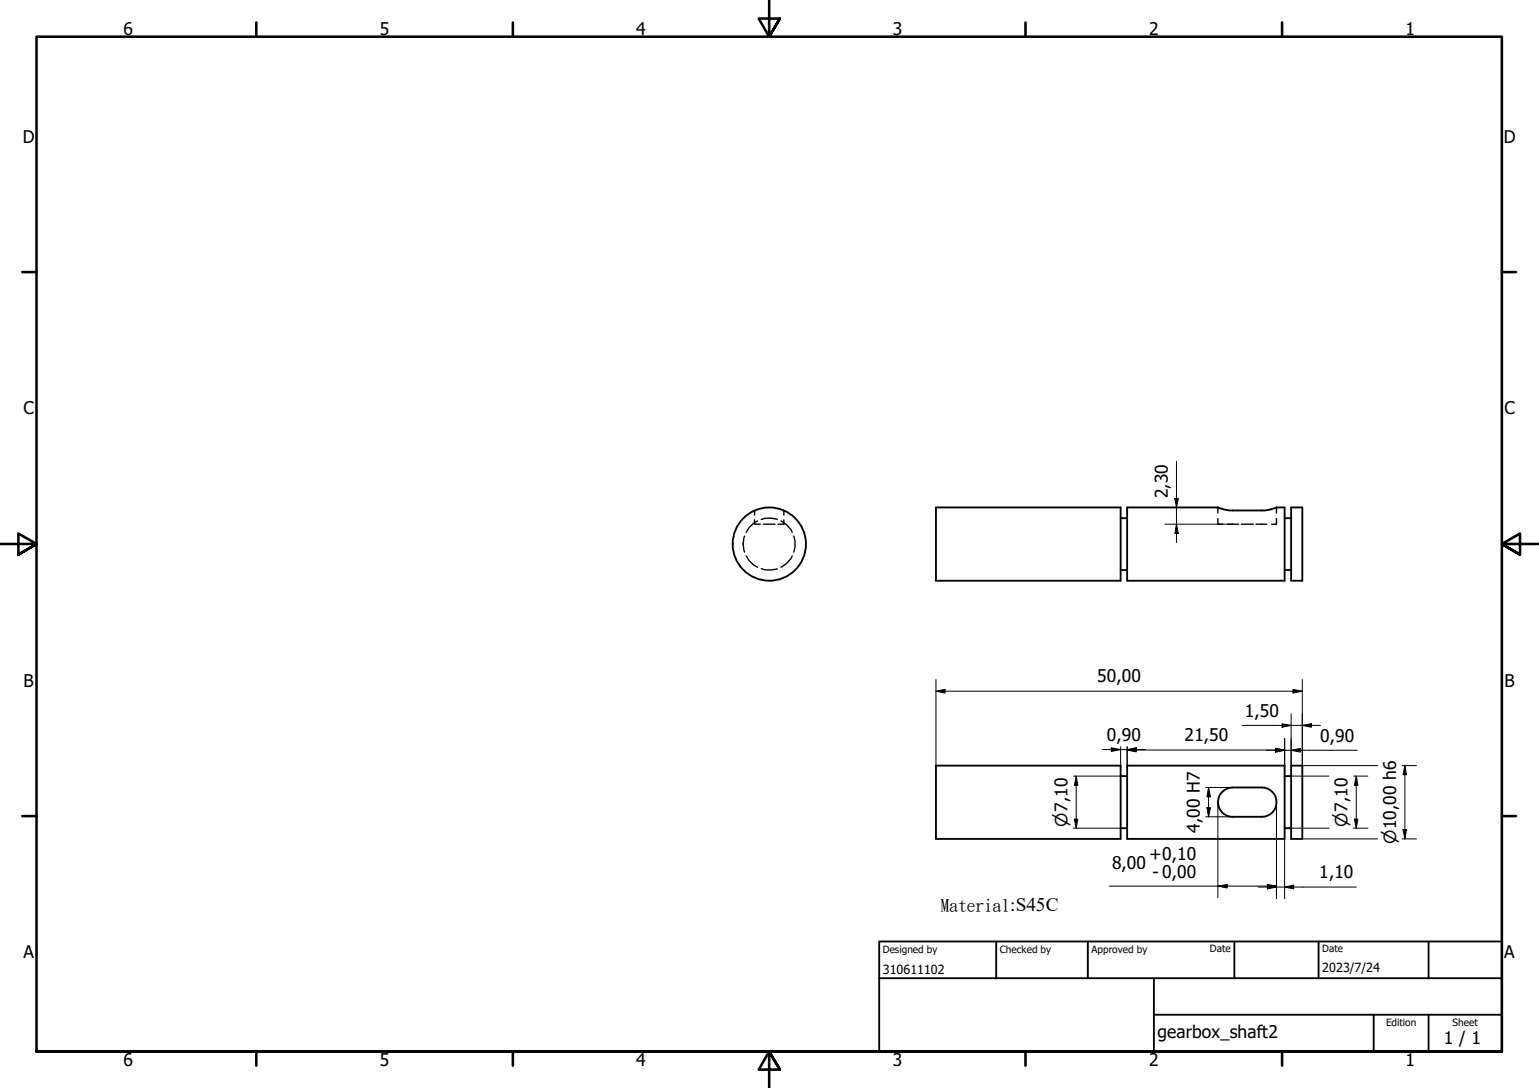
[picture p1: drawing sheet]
<svg xmlns="http://www.w3.org/2000/svg" width="420mm" height="297mm" viewBox="0 0 420 297" stroke-linecap="round" stroke-linejoin="round" font-family="sans-serif">
<!-- layer: Hidden (ISO) -->
<g fill="none" stroke="#000" stroke-width=".38">
<path d="M206 139.4v1.2M214 139.4v1.2M332.5 138.5v1.6M348.5 138.5v1.6M203.3 146.4a6.5 6.5 0 0 0 0 4.3M203.7 151.8l.8 1.3 1.2 1.1 1.1 .7M206 141.9v1.2h1.6M206.8 142.2l-1.1 .7-1.2 1.1-.8 1.3M207.8 155.2a6.9 6.9 0 0 0 4.4 .1M208.4 143.1h3.2M212.2 141.8a6.9 6.9 0 0 0-4.4 0M213.2 142.2a6.4 6.4 0 0 1 3.1 3.1"/>
<path d="M214 141.9v1.2h-1.6M216.3 151.8a6.4 6.4 0 0 1-3.1 3.1M216.7 146.4l.3 1.3v1.6l-.3 1.4M332.5 141.6v1.5h1.3M335.2 143.1h2.9M338.9 143.1h3.2M342.9 143.1h2.9M348.5 141.6v1.5h-1.3"/>
</g>
<!-- layer: Visible (ISO) -->
<g fill="none" stroke="#000" stroke-width=".51">
<path d="M255.5 138.5h50.4v20h-50.4zM307.7 138.5h24.9l3.1 .9h9.6l3.1-.9h2.3v20h-43zM352.5 138.5h3v20h-3zM305.9 141.5h1.8M305.9 155.6h1.8M350.7 141.5h1.8M350.7 155.6h1.8M255.5 209h50.4v20h-50.4zM305.9 211.9h1.8M307.7 209h43v20h-43zM333.7 216.2a3.9 3.9 0 0 1 2.8-1.2h8a4 4 0 0 1 4 4 4 4 0 0 1-4 4h-8a4 4 0 0 1-3.7-2.5 4 4 0 0 1 .9-4.3zM350.7 211.9h1.8"/>
<path d="M352.5 209h3v20h-3zM305.9 226.1h1.8M350.7 226.1h1.8"/>
<circle cx="210" cy="148.5" r="10"/>
</g>
<!-- layer: Border (ISO) -->
<g fill="none" stroke="#000" stroke-width=".7">
<path d="M70 6.1v3.9M140 6.1v3.9M210 0v10l-2.9-4.9h5.8l-2.9 4.9 2.9-4.9M280 6.1v3.9M350 6.1v3.9M6.1 74.3h3.9M410 74.3h3.9M0 148.5h10l-5-2.8v5.7l5-2.9-5 2.9M420 148.5h-10l5-2.8v5.7l-5-2.9 5 2.9M6.1 222.8h3.9M410 222.8h3.9M10 287.1v-277.1h400v277.1h-400h400"/>
<path d="M70 287.1v3.8M140 287.1v3.8M212.9 292l-2.9-4.9 2.9 4.9h-5.8l2.9-4.9v9.9M280 287.1v3.8M350 287.1v3.8"/>
</g>
<!-- layer: Title (ISO) -->
<path d="M240 257h170v30.1h-170zM272 257v10.1M297 257v10.1M337 257v10.1M360 257v10.1M390 257v10.1M240 267.1h170M315 277h95M315 267.1v20M375 277v10.1M390 277v10.1" fill="none" stroke="#000" stroke-width=".51"/>
<!-- layer: Dimension (ISO) -->
<g fill="none" stroke="#000" stroke-width=".27">
<path d="M320.7 136.1h1l-.5 2.4zM321.2 126v22.1M318 143.1h18.5M321.2 143.1l.5 2.6h-1zM255.5 188.7l2.5-.5v1zM255.5 188.7h100M255.5 185.5v23.5M339.1 198h21.4M350 197.6l2.5 .4-2.5 .6zM352.5 194.9v14.1M353 188.2l2.5 .5-2.5 .5zM355.5 198l2.5-.4v1z"/>
<path d="M355.5 185.5v23.5h20.6M293.1 211.9h12.8M293.8 211.9l.5 2.5h-1zM293.8 211.9v14.2M300.9 204.6h11.8M303.4 204.1l2.5 .5-2.5 .6zM305.9 203.9v5.1M307.7 204.8l2.5-.5v1zM307.7 204.6l2.5-.5v1.1zM307.7 204.8h43M307.7 203.9v5.1M329.2 215h7.3"/>
<path d="M329.9 215l.6 2.5h-1zM329.9 215v8M332.5 219v26.1M345.7 204.8h24.8M348.2 204.3l2.5 .5-2.5 .5zM348.5 219v26.3M350.7 201.6v7.4M352.5 204.8l2.5-.5v1zM352.5 211.9h10.3M369.5 211.9h3.9M370.3 211.9l.4 2.5h-.9zM370.3 211.9v14.2"/>
<path d="M382.8 209h3.9M383.5 209l.5 2.5h-1zM383.5 209v20M293.1 226.1h12.8M293.3 223.6h1l-.5 2.5zM329.2 223h7.3M329.5 220.5h1l-.6 2.5zM350.7 229v16.3M352.5 226.1h10.3M355.5 229h20.6M369.5 226.1h3.9M369.8 223.6h.9l-.4 2.5z"/>
<path d="M382.8 229h3.9M383 226.5h1l-.5 2.5zM302.8 241.9h45.7M332.5 241.9l2.5-.4v.9zM343.5 242.2h26.8M346 241.7l2.5 .5-2.5 .5zM346 241.5l2.5 .4-2.5 .5zM350.7 242.2l2.5-.5v1z"/>
</g>
<g fill="#000">
<path d="M320.7 136.1h1l-.5 2.4z" fill-rule="evenodd"/>
<path d="M321.2 143.1l.5 2.6h-1z" fill-rule="evenodd"/>
<path d="M255.5 188.7l2.5-.5v1z" fill-rule="evenodd"/>
<path d="M350 197.6l2.5 .4-2.5 .6z" fill-rule="evenodd"/>
<path d="M353 188.2l2.5 .5-2.5 .5z" fill-rule="evenodd"/>
<path d="M355.5 198l2.5-.4v1z" fill-rule="evenodd"/>
<path d="M293.8 211.9l.5 2.5h-1z" fill-rule="evenodd"/>
<path d="M303.4 204.1l2.5 .5-2.5 .6z" fill-rule="evenodd"/>
<path d="M307.7 204.8l2.5-.5v1z" fill-rule="evenodd"/>
<path d="M307.7 204.6l2.5-.5v1.1z" fill-rule="evenodd"/>
<path d="M329.9 215l.6 2.5h-1z" fill-rule="evenodd"/>
<path d="M348.2 204.3l2.5 .5-2.5 .5z" fill-rule="evenodd"/>
<path d="M348.2 204.3l2.5 .5-2.5 .5z" fill-rule="evenodd"/>
<path d="M352.5 204.8l2.5-.5v1z" fill-rule="evenodd"/>
<path d="M370.3 211.9l.4 2.5h-.9z" fill-rule="evenodd"/>
<path d="M383.5 209l.5 2.5h-1z" fill-rule="evenodd"/>
<path d="M293.3 223.6h1l-.5 2.5z" fill-rule="evenodd"/>
<path d="M329.5 220.5h1l-.6 2.5z" fill-rule="evenodd"/>
<path d="M369.8 223.6h.9l-.4 2.5z" fill-rule="evenodd"/>
<path d="M383 226.5h1l-.5 2.5z" fill-rule="evenodd"/>
<path d="M332.5 241.9l2.5-.4v.9z" fill-rule="evenodd"/>
<path d="M346 241.7l2.5 .5-2.5 .5z" fill-rule="evenodd"/>
<path d="M346 241.5l2.5 .4-2.5 .5z" fill-rule="evenodd"/>
<path d="M350.7 242.2l2.5-.5v1z" fill-rule="evenodd"/>
</g>
<g font-size="4.8">
<text x="33.7" y="9.6">6</text>
<text x="103.7" y="9.6">5</text>
<text x="173.7" y="9.6">4</text>
<text x="243.7" y="9.6">3</text>
<text x="313.7" y="9.6">2</text>
<text x="383.7" y="9.6">1</text>
<text x="6.2" y="38.9">D</text>
<text x="410.5" y="38.9">D</text>
<text x="6.4" y="113.1">C</text>
<text x="410.7" y="113.1">C</text>
<text x="318.8" y="136.1" transform="rotate(-90 318.8 136.1)">2,30</text>
<text x="6.4" y="187.4">B</text>
<text x="299.5" y="186.3">50,00</text>
<text x="410.7" y="187.4">B</text>
<text x="339.9" y="195.7">1,50</text>
<text x="302.1" y="202.2">0,90</text>
<text x="323.4" y="202.4">21,50</text>
<text x="360.4" y="202.5">0,90</text>
<text x="327.6" y="227.4" transform="rotate(-90 327.6 227.4)">4,00 H7</text>
<text x="303.6" y="237.2">8,00</text>
<text x="313.8" y="234.9">+0,10</text>
<text x="314.6" y="239.8">- 0,00</text>
<text x="360.2" y="239.8">1,10</text>
<text x="6.4" y="261.7">A</text>
<text x="410.7" y="261.7">A</text>
<text x="316" y="283.4">gearbox_shaft2</text>
<text x="394.2" y="285">1 / 1</text>
<text x="33.7" y="290.9">6</text>
<text x="103.7" y="290.9">5</text>
<text x="173.7" y="290.9">4</text>
<text x="243.7" y="290.9">3</text>
<text x="313.7" y="290.9">2</text>
<text x="383.7" y="290.9">1</text>
</g>
<text font-size="4.7" x="256.9" y="248.8">Material:S45C</text>
<g font-size="4.6">
<text x="291.4" y="225.7" transform="rotate(-90 291.4 225.7)">⌀7,10</text>
<text x="367.9" y="225.7" transform="rotate(-90 367.9 225.7)">⌀7,10</text>
<text x="381.1" y="230.4" transform="rotate(-90 381.1 230.4)">⌀10,00 h6</text>
</g>
<g font-size="3.4">
<text x="241" y="266">310611102</text>
<text x="361" y="265.5">2023/7/24</text>
</g>
<g font-size="2.7">
<text x="241" y="260.1">Designed by</text>
<text x="273" y="260.1">Checked by</text>
<text x="298" y="260.1">Approved by</text>
<text x="330.3" y="260">Date</text>
<text x="361" y="260">Date</text>
<text x="378.4" y="280.1">Edition</text>
<text x="396.6" y="280.1">Sheet</text>
</g>
</svg>
